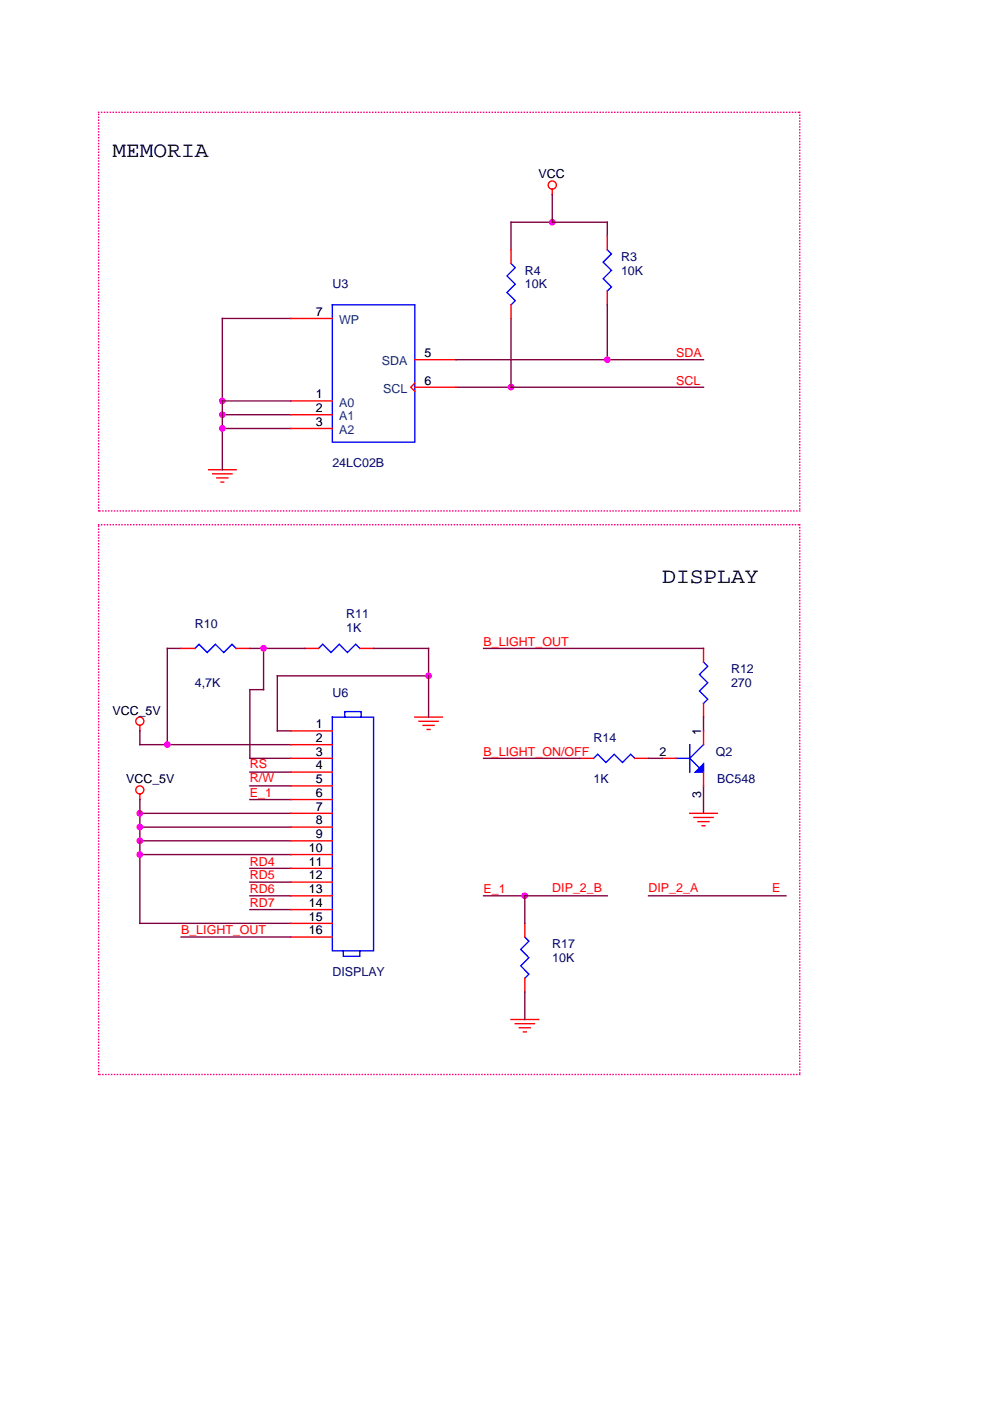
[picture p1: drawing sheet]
<svg xmlns="http://www.w3.org/2000/svg" width="210mm" height="297mm" viewBox="0 0 210 297" stroke-linecap="round" stroke-linejoin="round" font-family="sans-serif">
<g fill="none" stroke="#800040" stroke-width=".29">
<path d="M117.1 41.3v5.8M128.8 50v-2.9h-20.4v5.9M61.7 67.5h-14.6v32.1M96.7 76.3h52.5M108.4 67.5v14.6M128.8 64.6v11.7M47.1 87.9h14.6M47.1 85h14.6M47.1 90.8h14.6M96.7 82.1h52.5M38.4 137.5h-2.9v20.4M53 137.5h11.6"/>
<path d="M55.9 137.5v8.7h-2.9v14.6h8.7M79.2 137.5h11.7v14.5M102.5 137.5h46.7M29.7 155v2.9h32M90.9 143.3h-32.1v11.7h2.9M149.2 152v3M29.7 178.3h32M29.7 172.4h32M29.7 175.4h32M29.7 169.5v26.3h32M53 163.7h8.7M53 166.6h8.7"/>
<path d="M53 169.5h8.7M102.5 160.8h20.4M137.5 160.8h2.9M149.2 166.6v5.8M29.7 181.2h32M38.4 198.7h23.3M53 189.9h8.7M53 187h8.7M53 184.1h8.7M53 192.8h8.7M102.5 189.9h26.3M111.3 189.9v5.9"/>
<path d="M137.5 189.9h29.1M111.3 210.3v5.9"/>
</g>
<g fill="none" stroke="#00f" stroke-width=".29">
<path d="M108.4 55.9l.8 .8-1.7 1.8 1.7 1.7-1.7 1.8 1.7 1.7-.8 .9M128.8 53l.8 .8-1.7 1.8 1.7 1.7-1.7 1.8 1.7 1.7-.8 .9M70.5 64.6h17.4v29.1h-17.4zM41.3 137.5l.9-.9 1.7 1.7 1.8-1.7 1.7 1.7 1.8-1.7 .9 .9M67.5 137.5l.9-.9 1.8 1.7 1.7-1.7 1.8 1.7 1.7-1.7 .9 .9M70.5 152h8.7v49.6h-8.7zM73.1 152v-1.1h3.5v1.1M146.2 157.9v5.8M149.2 140.4l.9 .9-1.8 1.7 1.8 1.8-1.8 1.7 1.8 1.8-.9 .8M149.2 157.9l-3 2.9 2.1 2M125.9 160.8l.8-.9 1.8 1.8 1.7-1.8 1.8 1.8 1.7-1.8 .9 .9M143.3 160.8h2.9"/>
<path d="M111.3 198.7l.8 .9-1.7 1.7 1.7 1.8-1.7 1.7 1.7 1.7-.8 .9M72.8 201.6v1.2h3.5v-1.2"/>
</g>
<g fill="none" stroke="#f00" stroke-width=".29">
<path d="M108.4 53v2.9M117.1 40.1v1.2M128.8 50v3M61.7 67.5h8.8M87.9 76.3h8.8M108.4 64.6v2.9M128.8 61.7v2.9M44.2 99.6h5.9M61.7 85h8.8M61.7 87.9h8.8M61.7 90.8h8.8M87.9 81.2l-.8 .9 .8 .9"/>
<path d="M87.9 82.1h8.8M45.1 100.5h4.1M46 101.3h2.3M46.9 102.2h.5M38.4 137.5h2.9M50.1 137.5h2.9M64.6 137.5h2.9M76.3 137.5h2.9M149.2 137.5v2.9M29.7 153.8v1.2M61.7 155h8.8M61.7 157.9h8.8"/>
<path d="M87.9 152h5.9M88.8 152.9h4.1M89.7 153.8h2.3M90.6 154.7h.6M149.2 149.1v2.9M149.2 155v2.9M29.7 168.4v1.1M61.7 160.8h8.8M61.7 172.4h8.8M61.7 163.7h8.8M61.7 166.6h8.8M61.7 169.5h8.8"/>
<path d="M61.7 175.4h8.8M61.7 178.3h8.8M122.9 160.8h3M134.6 160.8h2.9M140.4 160.8h2.9M146.2 172.4h5.9M147.1 173.3h4.1M148 174.2h2.3M148.9 175.1h.6M149.2 163.7v2.9M61.7 181.2h8.8M61.7 184.1h8.8"/>
<path d="M61.7 187h8.8M61.7 189.9h8.8M61.7 192.8h8.8M61.7 195.8h8.8M61.7 198.7h8.8M111.3 195.8v2.9M108.4 216.2h5.8M109.2 217h4.1M110.1 217.9h2.3M111 218.8h.6M111.3 207.4v2.9"/>
<circle cx="117.1" cy="39.2" r=".87"/>
<circle cx="29.6" cy="152.9" r=".86"/>
<circle cx="29.6" cy="167.5" r=".86"/>
</g>
<g fill="#f0f" stroke="#f0f" stroke-width=".29">
<circle cx="111.3" cy="189.9" r=".57"/>
<circle cx="47.1" cy="85" r=".57"/>
<circle cx="108.4" cy="82.1" r=".57"/>
<circle cx="117.1" cy="47.1" r=".57"/>
<circle cx="29.7" cy="178.3" r=".57"/>
<circle cx="47.1" cy="87.9" r=".57"/>
<circle cx="90.9" cy="143.3" r=".57"/>
<circle cx="29.7" cy="172.4" r=".57"/>
<circle cx="29.7" cy="175.3" r=".57"/>
<circle cx="29.7" cy="181.2" r=".57"/>
<circle cx="35.5" cy="157.9" r=".57"/>
<circle cx="47.1" cy="90.8" r=".57"/>
<circle cx="55.9" cy="137.5" r=".57"/>
<circle cx="128.8" cy="76.3" r=".57"/>
</g>
<path d="M20.9 23.8h148.7M169.6 23.8v84.5M20.9 111.3h148.7M20.9 108.3v-84.5M169.6 111.3v116.5M169.6 108.3h-148.7M20.9 227.8v-116.5M169.6 227.8h-148.7" fill="none" stroke="#ff0080" stroke-width=".29" stroke-dasharray="0 .6"/>
<path d="M149.2 161.9v1.8h-1.8z" fill-rule="evenodd" fill="#00f" stroke="#00f" stroke-width=".29"/>
<g font-size="4.7">
<text x="23.8" y="33.3">MEMORIA</text>
<text x="140.4" y="123.7">DISPLAY</text>
</g>
<g font-size="2.6">
<text x="114.2" y="37.8">VCC</text>
<text x="67" y="67">7</text>
<text x="90" y="75.7">5</text>
<text x="90" y="81.5">6</text>
<text x="67" y="84.5">1</text>
<text x="67" y="87.4">2</text>
<text x="67" y="90.3">3</text>
<text x="23.8" y="151.5">VCC_5V</text>
<text x="67" y="154.4">1</text>
<text x="148.7" y="155.8" transform="rotate(-90 148.7 155.8)">1</text>
<text x="67" y="157.3">2</text>
<text x="67" y="160.2">3</text>
<text x="139.8" y="160.2">2</text>
<text x="26.7" y="166.1">VCC_5V</text>
<text x="67" y="163.1">4</text>
<text x="67" y="166.1">5</text>
<text x="67" y="169">6</text>
<text x="67" y="171.9">7</text>
<text x="148.7" y="169.2" transform="rotate(-90 148.7 169.2)">3</text>
<text x="67" y="174.8">8</text>
<text x="67" y="177.7">9</text>
<text x="65.5" y="180.6">10</text>
<text x="65.5" y="183.5">11</text>
<text x="65.5" y="186.5">12</text>
<text x="65.5" y="189.4">13</text>
<text x="65.5" y="192.3">14</text>
<text x="65.5" y="195.2">15</text>
<text x="65.5" y="198.1">16</text>
</g>
<g font-size="2.6" fill="#000080">
<text x="111.3" y="58.2">R4</text>
<text x="131.7" y="55.3">R3</text>
<text x="131.7" y="58.2">10K</text>
<text x="70.5" y="61.1">U3</text>
<text x="111.3" y="61.1">10K</text>
<text x="70.5" y="99">24LC02B</text>
<text x="73.4" y="131.1">R11</text>
<text x="41.3" y="133.1">R10</text>
<text x="73.4" y="134">1K</text>
<text x="155" y="142.7">R12</text>
<text x="41.3" y="145.6">4,7K</text>
<text x="70.5" y="147.7">U6</text>
<text x="155" y="145.6">270</text>
<text x="125.9" y="157.3">R14</text>
<text x="151.8" y="160.2">Q2</text>
<text x="125.9" y="166.1">1K</text>
<text x="152.1" y="166.1">BC548</text>
<text x="117.1" y="201">R17</text>
<text x="117.1" y="203.9">10K</text>
<text x="70.5" y="206.9">DISPLAY</text>
</g>
<g font-size="2.6" fill="#004080">
<text x="71.9" y="68.7">WP</text>
<text x="81" y="77.4">SDA</text>
<text x="81.3" y="83.3">SCL</text>
<text x="71.9" y="86.2">A0</text>
<text x="71.9" y="89.1">A1</text>
<text x="71.9" y="92">A2</text>
</g>
<g font-size="2.6" fill="#f00">
<text x="143.3" y="75.7">SDA</text>
<text x="143.3" y="81.5">SCL</text>
<text x="102.5" y="136.9">B_LIGHT_OUT</text>
<text x="102.5" y="160.2">B_LIGHT_ON/OFF</text>
<text x="53" y="165.8">R/W</text>
<text x="53" y="162.9">RS</text>
<text x="53" y="169">E_1</text>
<text x="53" y="183.5">RD4</text>
<text x="53" y="186.5">RD5</text>
<text x="53" y="189.4">RD6</text>
<text x="102.5" y="189.4">E_1</text>
<text x="117.1" y="189.1">DIP_2_B</text>
<text x="137.5" y="189.1">DIP_2_A</text>
<text x="163.7" y="189.1">E</text>
<text x="53" y="192.3">RD7</text>
<text x="38.4" y="198.1">B_LIGHT_OUT</text>
</g>
</svg>
